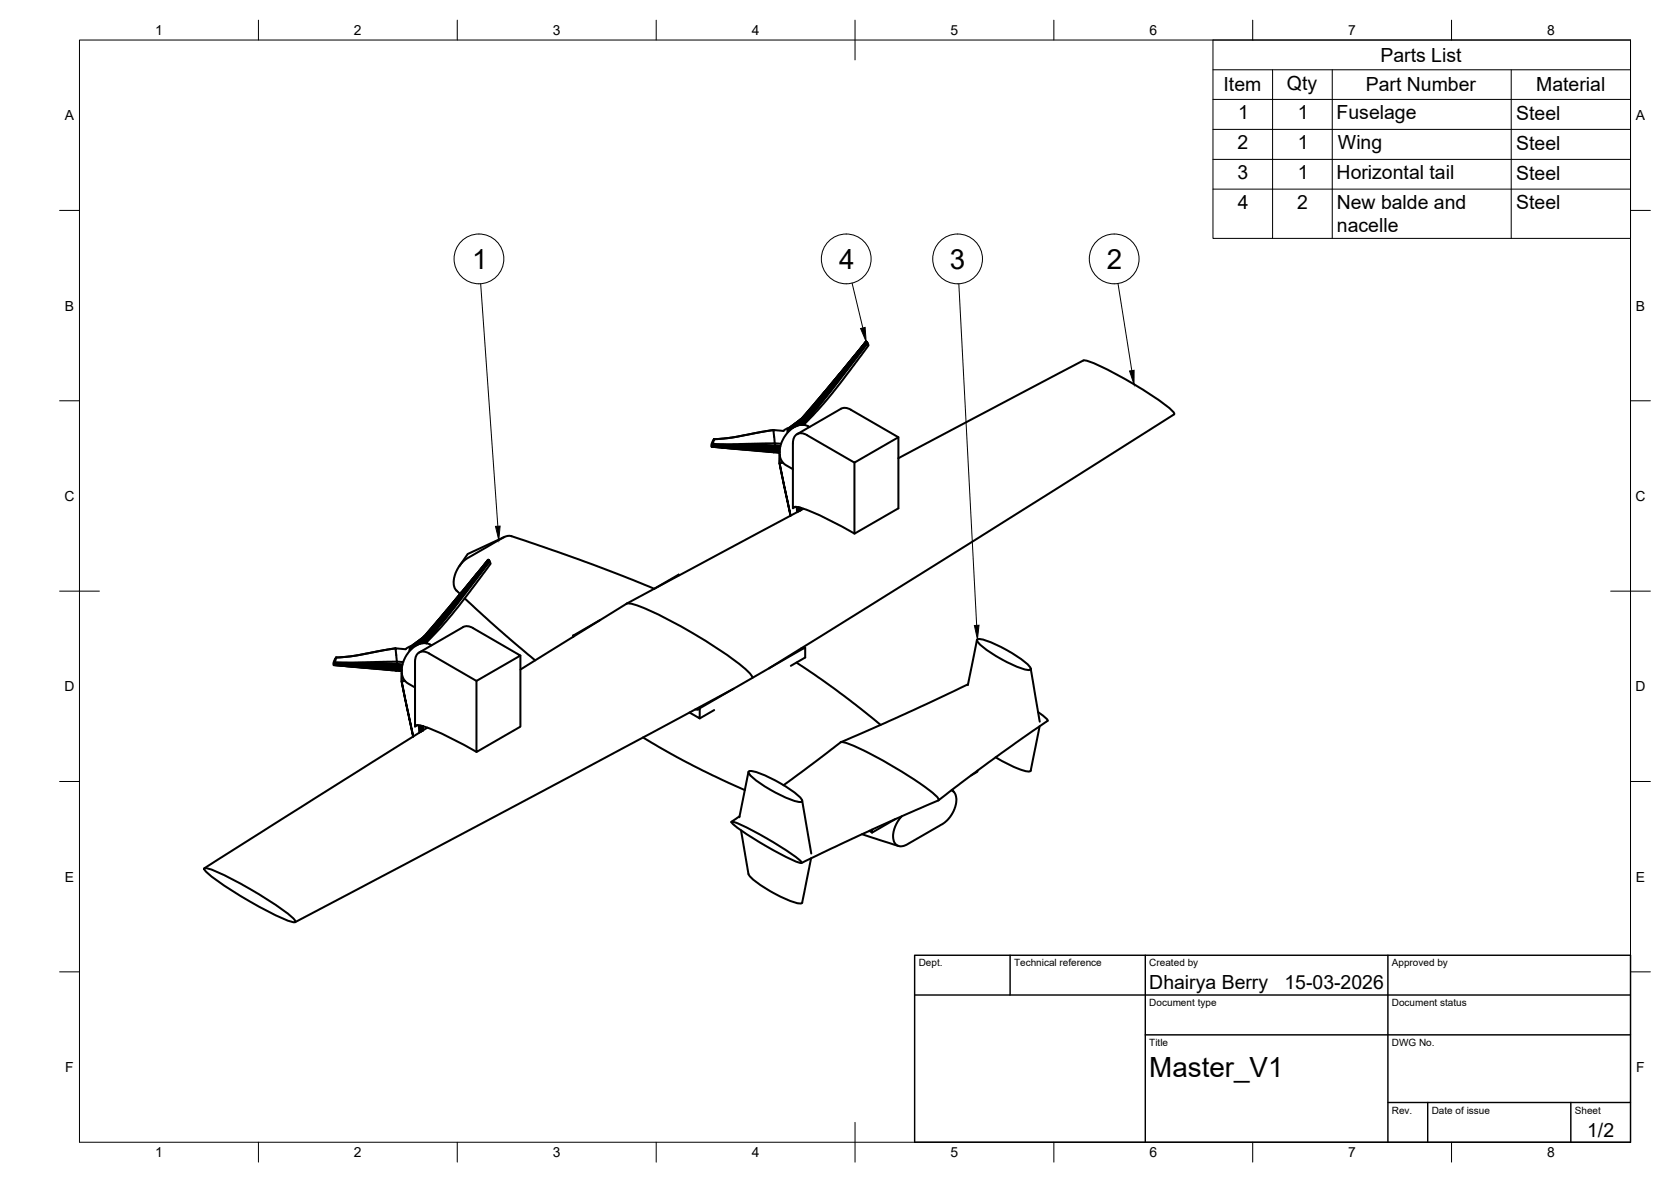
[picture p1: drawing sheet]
<svg xmlns="http://www.w3.org/2000/svg" width="420mm" height="297mm" viewBox="0 0 420 297" stroke-linecap="round" stroke-linejoin="round" font-family="sans-serif">
<!-- layer: Visible -->
<g fill="none" stroke="#000" stroke-width=".51">
<path d="M207.4 98.4l-5.8 6.7M210.3 96.4l-6.8 8.4a3.1 3.1 0 0 0-1.3 2l.2-.5M211.1 94l-9.3 11.1-2.4 2.4M214.9 89.3l-13.1 15.8M217.6 86l-15.8 19.1M217.8 85.8l.6 1-7.6 10.1a92.2 92.2 0 0 1-8.5 9.6M217.8 85.8l-10.7 13.4-6.5 7.7M218 86l-11.3 14.5-4.2 5.1zM218 86l-14.5 18.5a4.4 4.4 0 0 0-1.4 2.3M218.2 86.3l-9.7 12.5-6 7.3M179 112.3l15.6 1.4M179 112.2l17 1.2"/>
<path d="M179.1 112l11.7 .4 4.1 .4v-.3l1.2 .2M179.2 111.9l11.6 .2 4.1 .4v-.2l1.3 .1M179.5 110.4l-.5 1.9a1.58 1.58 0 0 1 .5-1.9zM179.5 110.4l4.8-.5 10.2-1.8-10.5 1.9zM181.4 112.5l12.3 1.1M187.3 111.8l6.6 .1 .9 .1 .1 .3-4.1-.4h-11.6M194.6 113.7h1.4M194.6 113.7l1.4 .1h-.2M196 116.4l2.8 13.2zM196 113.5l-17-1.2 17 1.4M196 114.3v2.1l.9-.1M196 114.2v2.2"/>
<path d="M196.1 113l-1.2-.2-.1 .3-4-.5-11.7-.4 16.9 1M196.4 111.5l-1.6-.1v.6l1.4 .1M200 106.4l-3 1.9-2.5-.2 .3 3.3-11.1 .2h-4.4M200.1 107.1l1.8-2-2.1 2.2M200.4 109.1l11.1-6.4a2.42 2.42 0 0 1 2.5 .3l11.9 6.9M200.9 105.7l-2.7 2M201.4 105.3l-3.3 2.6M201.6 106.8l.8-1.4 15.5-19.5-15.5 19.6-.7 1.3M201.6 105.1l-3.6 3.5M201.6 105.1l-3.6 3.1M201.8 105.1h.1M201.8 106.8l.7-1.2-.5 1.2"/>
<path d="M202 105.1l15.8-19.3-17.4 21.2M202.1 106.8a13.8 13.8 0 0 1 2.9-4l13.1-16.7-7.7 10-6.9 8.6a3.4 3.4 0 0 0-1.3 2.1M202.2 105.3l.1 .1-1 1.4M202.2 105.3l15.7-19.4-15.6 19.5-.9 1.4M202.2 105.3l-1.1 1.5M202.9 109.4l11.9 6.9 11.1-6.4v17.8l-11.1 6.4v-17.8M202.9 109.3a2.16 2.16 0 0 0-2.5-.2 2.16 2.16 0 0 0-1 2.3v16.3l.6-.3M203.5 107.3l-.8-.4-.8-.1h-1l-1 .4-1.9 1.6-1.4 2.1-.6 2.3 .1 1.3 .2 .9 .9 1.2 2.2 1.3M225.9 115.2l46.5-24.6a18.2 18.2 0 0 1 6.8 2.7l1.4 .7a78.3 78.3 0 0 1 14.2 9.3l.5 .7-.1 .1-50.7 32.1-51.2 31.8M126.8 135l-9.2 4.2-2.1 3.1M199.4 127.7l.1-.2a9.1 9.1 0 0 1 5.1 1.3l4.6 2.2 5.7 3.1M200.3 127.4l.1 1.3"/>
<path d="M200.6 127.5l.1 1.1M200.8 127.5v1M200.9 127.5l.1 .9M201.1 127.6v.7M201.2 127.6v.7M201.3 127.6v.6M201.4 127.7v.5M202 127.9l-44.5 23.8a8.1 8.1 0 0 1 4.5 1.1 118.8 118.8 0 0 1 25.7 15.6l1.1 1.2 .4 .7M106.6 160l-3.7 3.4M106.6 160l-3.6 3.1M106.9 160l15.8-19.3-10.6 13.4-6.5 7.7M112.4 153.2l-5.8 6.8"/>
<path d="M115.3 151.2l-6.8 8.4a2.86 2.86 0 0 0-1.3 2.1l.2-.5M116 148.9l-9.3 11-2.3 2.5M116.8 150.4l8.7 7.8 9.1 7.8M119.9 144.2h.1M122.6 140.9l-15.9 19 13.2-15.7M122.6 140.9h.1M122.8 140.7l-11.1 14.1-4.5 5.3M122.9 140.8l-15.5 19.6-.7 1.2M123 140.8l-15.5 19.7 5.9-7.2 9.6-12.4M123.1 141l-7.7 10-6.9 8.5a3.4 3.4 0 0 0-1.3 2.2M123.1 141.1l-8.6 11.3-7.1 8.5M144.1 159.7l.1 .3"/>
<path d="M144.1 159.7l.1 .2M150.9 155.8l-6.8 3.9M157.5 151.7l-26.6 16.6M164.5 148l-7.6-3.1-11.1-4.2-13.7-4.8-4.2-1.3-1.4 .5-8.9 5.1-1.5 1.3-1.4 2.2-.6 2.5 .2 1.6 1.4 1.5M170.7 144.6l-.1-.2-6 3.5M83.9 167.1l15.6 1.4M84 167.1l17 1.2M84.1 166.9l11.7 .3 4 .5v-.3l1.3 .2M84.2 166.8l11.6 .2 4 .4v-.3l1.3 .2M84.5 165.2l-.5 1.9a1.82 1.82 0 0 1 .5-1.9zM86.4 167.4l12.3 1.1M92.3 166.7l6.6 .1h.9v.3l-4-.3-11.6-.1"/>
<path d="M99.4 162.9l-10.2 1.9-4.7 .4M99.4 162.9h.1M99.5 168.5l1.5 .1M99.5 168.5l1.5 .2-.2-.1M101 168.4l-17-1.3 17 1.4M101 169.1v2.1M101 167.8l-1.2-.1v.2l-4.1-.4-11.6-.5 16.9 1.1M101 169.1v2.1l.8-.1M101.4 166.4l-1.6-.1v.5l1.4 .2M102 163.2l-2.6-.3 .4 3.4-11.1 .2-4.5-.1M105 161.3l-3 1.8M105.1 162l1.7-2.1-2 2.3"/>
<path d="M105.4 164l11-6.4a2.37 2.37 0 0 1 2.5 .2l12 6.9-11.1 6.4-11.9-6.9a2.16 2.16 0 0 0-2.5-.2 2.16 2.16 0 0 0-1 2.2v16.4l.5-.3M105.9 160.6l-2.7 1.9M106.4 160.2l-3.3 2.6M106.6 161.6l.8-1.3 15.5-19.6-15.6 19.5-.9 1.4M106.8 161.6l.7-1.1-.6 1.1M107 161.6a5.7 5.7 0 0 1 2-2.8l14-17.9-9.6 12.5-4.9 6.1a3.9 3.9 0 0 0-1.4 2.1M107.2 160.1l.1 .1-1 1.4M107.2 160.1l-1.1 1.6M107.3 161.4l1.1-1.2a168.8 168.8 0 0 0 14.9-18.7l-.6-.8-17.3 21.1M108.5 162.2l-1-.5-1-.1-1.9 .6-1.7 1.5-1.3 2.1-.6 2.5 .3 2.1 .9 1.1 2.2 1.3M130.9 164.7v17.9l-11.1 6.4v-17.9M175.9 178v2.5l-2.5-1.4"/>
<path d="M176 178l-.3 .3h-.9M179.6 178.4l-3.7 2.1M184.5 173.1l-55 29.4-55.3 29.2M198.8 167.3l3.7-2.1v-2.5l-26.6 15.3M200.3 166.5l9.5 6.6 11.6 9.1M201.4 163h.5M243.4 172l-15.8 7.4-16.2 7.1M245.6 160.8l-2.2 11.4M245.7 160.8a2.17 2.17 0 0 1 2 .1 32.2 32.2 0 0 1 11.3 6.7l.2 .6a2.17 2.17 0 0 1-2-.1 32.2 32.2 0 0 1-11.3-6.7zM259.2 168l2.2 13.4M261 179l2 1.4 .4 .7M103.9 185.1l-2.9-13.9 2.9 13.9"/>
<path d="M104.3 182.6l.2-.3a9.1 9.1 0 0 1 5 1.4l4.7 2.2 5.6 3.1M105.3 182.3l.1 1.8M105.6 182.3l.1 1.7M105.8 182.4v1.5M105.9 182.4l.1 1.4M106 182.4l.1 1.3M106.2 182.5v1.1M106.3 182.5v1.1M106.4 183.5v-1v1M107.4 182.9l-56 35.3M161.7 185.3l7 4.1 5.5 3 13.1 6.2M188.2 194l-2.3 11.4"/>
<path d="M188.3 193.8a13.8 13.8 0 0 1 6.8 2.4 20.5 20.5 0 0 1 6.5 4.8l.1 .3a1.33 1.33 0 0 1-1.7 0 33.4 33.4 0 0 1-11.4-6.6l-.4-.7zM211.4 186.5h.2a48.3 48.3 0 0 1 12.5 5.8l5.2 3.2a31 31 0 0 1 6.7 5.3l-.1 .3-16.3 7.2-18.1 8.6M211.4 186.5l-14.4 10.8M239.2 198.6l.6 .4 .5 .7 .1 2-.6 2-1.4 2.2-1.2 1.1-9.2 5.2-1.6 .5-.9-.3-.6-.6-.3-1.9 .5-2.2 .6-1.3 1-1.3M239.4 198.5l.4 .5M245.8 193.7v.2l-1.6 .9M261.4 182.5l-2.2 11.1a1.13 1.13 0 0 1-1.4 .2l-3.6-1.4-3.9-2.1M263.4 181.2l-13.1 9.2-14.3 10.7M51.4 218.2a19.1 19.1 0 0 1 6.9 2.7l1.5 .8a76.6 76.6 0 0 1 14.1 9.2l.4 .7a1.27 1.27 0 0 1-1.6-.1 89.3 89.3 0 0 1-21-12.5l-.4-.7zM183.9 206.6a1.9 1.9 0 0 1 1.7 .4l7.2 3.7a36.3 36.3 0 0 1 8.8 6.1 1.9 1.9 0 0 1-1.7-.4l-7.1-3.7a36.3 36.3 0 0 1-8.9-6.1zM185.9 205.1l-2 1.4M186.3 208.7l1.9 10.9a14.6 14.6 0 0 0 5.6 4.4 21.7 21.7 0 0 0 7.4 3.1l.5-.3 2.2-11.1"/>
<path d="M201.7 201.2l2.3 13.3M216.7 209.6l9.2 3M219.3 208.5v.7l-.7-.4M225.1 205.8l-5.8 3.4"/>
</g>
<!-- layer: BORDER -->
<g fill="none" stroke="#000" stroke-width=".25">
<path d="M20 10.1h390v276.9h-390zM65 5.1v5M115 5.1v5M165 5.1v5M215 5.1v10M265 5.1v5M315 5.1v5M365 5.1v5M15 52.9h5M410 52.9h5M15 100.7h5M410 100.7h5"/>
<path d="M15 148.6h10M405 148.6h10M15 196.4h5M410 196.4h5M15 244.2h5M410 244.2h5M65 287v5M115 287v5M165 287v5M215 282.1v9.9M265 287v5M315 287v5"/>
<path d="M365 287v5"/>
</g>
<!-- layer: TITLEBLOCK -->
<path d="M230 240.1h180v46.9h-180zM230 250h180M254 240.1v9.9M288 240.1v46.9M349 240.1v46.9M288 260.1h122M349 277.1h61M359 277.1v9.9M395 277.1v9.9" fill="none" stroke="#000" stroke-width=".36"/>
<!-- layer: Parts Lists -->
<path d="M305 10.1h105v49.8h-105zM305 17.5h105M320 17.5v42.4M335 17.5v42.4M380 17.5v42.4M305 25h105M305 32.5h105M305 40.1h105M305 47.5h105" fill="none" stroke="#000" stroke-width=".25"/>
<!-- layer: Balloons -->
<g fill="none" stroke="#000" stroke-width=".25">
<circle cx="120.4" cy="65.1" r="6.3"/>
<circle cx="212.8" cy="65.1" r="6.3"/>
<circle cx="240.8" cy="65.1" r="6.3"/>
<circle cx="280.2" cy="65.1" r="6.3"/>
</g>
<!-- layer: 0 -->
<path d="M216.4 82.6l1.1-.3 .3 3.5zM284 93.2l1.2-.1-.1 3.5zM124.6 132.3l1.2-.1-.4 3.5zM245 157.2l1.2-.1-.4 3.6z" fill="#000" stroke="#000" stroke-width=".25"/>
<path d="M120.9 71.3l4.3 61M214.2 71.1l2.8 11.3M241.1 71.3l4.5 85.9M281.1 71.3l3.5 21.8" fill="none" stroke="#000" stroke-width=".25"/>
<g font-size="7">
<text x="118.7" y="67.6">1</text>
<text x="211" y="67.6">4</text>
<text x="238.8" y="67.5">3</text>
<text x="278.3" y="67.6">2</text>
<text x="289" y="270.6">Master_V1</text>
</g>
<g font-size="4.9">
<text x="347.1" y="15.5">Parts List</text>
<text x="307.7" y="23">Item</text>
<text x="323.6" y="22.5">Qty</text>
<text x="343.4" y="23">Part Number</text>
<text x="386.3" y="23">Material</text>
<text x="311.3" y="29.9">1</text>
<text x="326.3" y="29.9">1</text>
<text x="336.1" y="30">Fuselage</text>
<text x="381.3" y="30">Steel</text>
<text x="311.2" y="37.4">2</text>
<text x="326.3" y="37.4">1</text>
<text x="336.4" y="37.5">Wing</text>
<text x="381.3" y="37.6">Steel</text>
<text x="311.1" y="45">3</text>
<text x="326.3" y="45">1</text>
<text x="336.1" y="45">Horizontal tail</text>
<text x="381.3" y="45.1">Steel</text>
<text x="311.2" y="52.4">4</text>
<text x="326.2" y="52.4">2</text>
<text x="336.1" y="52.5">New balde and</text>
<text x="381.3" y="52.6">Steel</text>
<text x="336.1" y="58.3">nacelle</text>
<text x="289" y="248.5">Dhairya Berry</text>
<text x="323" y="248.5">15-03-2026</text>
<text x="399.1" y="285.7">1/2</text>
</g>
<g font-size="3.5">
<text x="39" y="8.8">1</text>
<text x="89" y="8.8">2</text>
<text x="139" y="8.8">3</text>
<text x="189" y="8.8">4</text>
<text x="239" y="8.8">5</text>
<text x="289" y="8.8">6</text>
<text x="339" y="8.8">7</text>
<text x="389" y="8.8">8</text>
<text x="16.3" y="30.2">A</text>
<text x="411.3" y="30.2">A</text>
<text x="16.3" y="78">B</text>
<text x="411.3" y="78">B</text>
<text x="16.2" y="125.9">C</text>
<text x="411.2" y="125.9">C</text>
<text x="16.2" y="173.7">D</text>
<text x="411.2" y="173.7">D</text>
<text x="16.3" y="221.6">E</text>
<text x="411.3" y="221.6">E</text>
<text x="16.4" y="269.4">F</text>
<text x="411.4" y="269.4">F</text>
<text x="39" y="290.8">1</text>
<text x="89" y="290.8">2</text>
<text x="139" y="290.8">3</text>
<text x="189" y="290.8">4</text>
<text x="239" y="290.8">5</text>
<text x="289" y="290.8">6</text>
<text x="339" y="290.8">7</text>
<text x="389" y="290.8">8</text>
</g>
<g font-size="2.5">
<text x="231" y="242.9">Dept.</text>
<text x="255" y="242.9">Technical reference</text>
<text x="289" y="242.9">Created by</text>
<text x="350" y="242.9">Approved by</text>
<text x="289" y="252.8">Document type</text>
<text x="350" y="252.8">Document status</text>
<text x="289" y="262.9">Title</text>
<text x="350" y="262.9">DWG No.</text>
<text x="350" y="279.9">Rev.</text>
<text x="360" y="279.9">Date of issue</text>
<text x="396" y="279.9">Sheet</text>
</g>
</svg>
